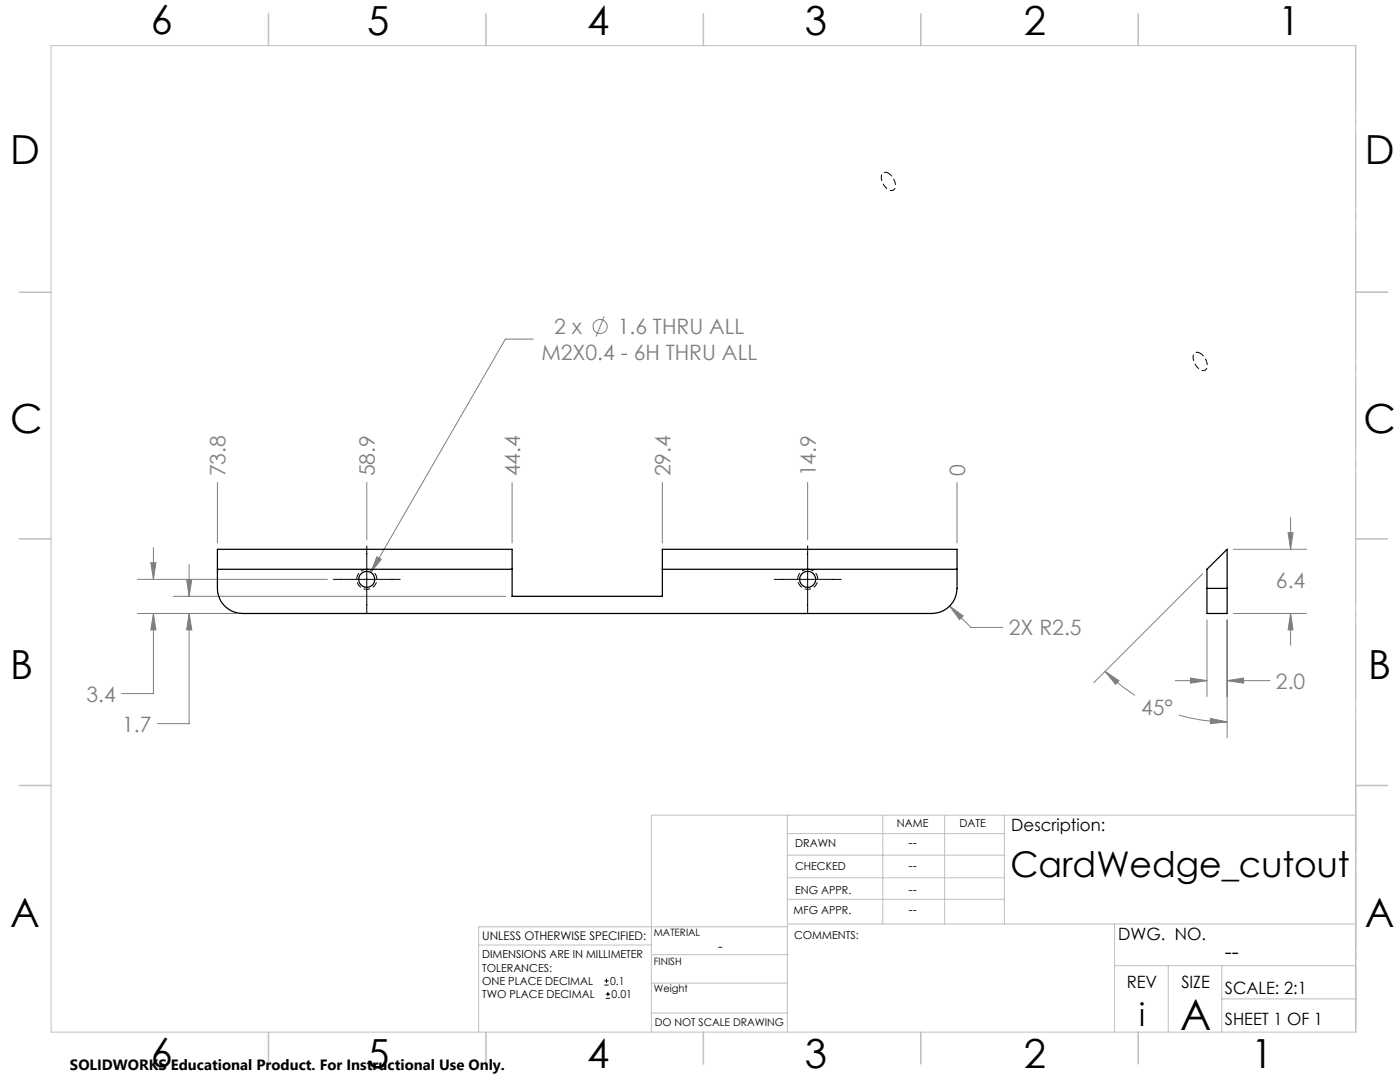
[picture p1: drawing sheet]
<svg xmlns="http://www.w3.org/2000/svg" width="279mm" height="216mm" viewBox="0 0 279 216" stroke-linecap="round" stroke-linejoin="round" font-family="sans-serif">
<g fill="none" stroke="#808080" stroke-width=".2">
<path d="M106.4 67.7h-5.5l-26.9 46.5M120.6 63.1l-1.6 4.1M43.4 96.3v12M73.2 96.3v11.4M102.2 96.3v12M132.2 96.3v12M161.2 96.3v11.4M191 96.3v12M27.4 115.6h37.9M30.1 112.3h1l-.5 3.3zM30.6 109.3v6.3M34.6 119h66.3"/>
<path d="M37.3 115.7h1l-.6 3.3zM37.7 112.6v6.4M75.2 111.1l.9 .5-2.1 2.6zM240 114.5l-21.7 21.7M246.2 109.6h14.5M257.1 106.3h1l-.5 3.3zM257.6 103.3v6.3M27.4 122.4h19.7M30.6 122.4l.5 3.3h-1zM30.6 122.4v16h-6.3M37.7 122.4l.6 3.3h-1zM37.7 122.4v22h-6.3"/>
<path d="M189.5 120.9l2.7 2-.7 .7zM189.5 120.9l4.3 4.3h6.3M220.5 133.9l2.8 1.9-.7 .8zM220.5 133.9a35.8 35.8 0 0 0 6 4.8M234.5 135.8h6.4M237.6 135.3l3.3 .5-3.3 .5zM240.9 123.7v15.3M244.9 135.8l3.3-.5v1zM244.9 123.7v23.5M244.9 135.8h8.6M246.2 122.4h14.5M257.6 122.4l.5 3.3h-1z"/>
<path d="M257.6 122.4v6.4M235.3 142.7a31.9 31.9 0 0 0 9.6 1.3M241.6 143.4l3.3 .6-3.4 .4z"/>
<circle cx="119.8" cy="65.2" r="1.41"/>
</g>
<path d="M66.5 115.6h13.4M73.2 108.9v13.4M154.5 115.6h13.4M161.2 108.9v13.4M120.6 196.6h.9M120.6 195.7h.9M120.9 199.2h.8M120.9 198.4h.8M121 195.3v.8M121.3 197.9v.9" fill="none" stroke="#000" stroke-width=".2"/>
<path d="M177.3 34.6a2.54 2.54 0 0 1 1.1 3.2 1.54 1.54 0 0 1-2-.9 1.78 1.78 0 0 1 0-2.5h.5l.4 .2M239.5 70.5a2.54 2.54 0 0 1 1.1 3.3 1.54 1.54 0 0 1-2-1 1.78 1.78 0 0 1 0-2.5h.5l.4 .2" fill="none" stroke="#000" stroke-width=".2" stroke-dasharray="1.3 .6" stroke-dashoffset=".4" stroke-linecap="butt"/>
<path d="M73.2 113.6a2 2 0 0 1 1.8 2.9 2 2 0 0 1-3.5 .2 2 2 0 0 1 1.5-3.1h.2M161.2 113.6a2 2 0 0 1 1.8 2.9 2 2 0 0 1-3.5 .2 2 2 0 0 1 1.5-3.1h.2" fill="none" stroke="#000" stroke-width=".2" stroke-dasharray="1.3 .6" stroke-dashoffset=".1" stroke-linecap="butt"/>
<path d="M270.6 9.1v49.2M270.6 58.3v49.2M270.6 107.5v49.2M270.6 156.7v49.2" fill="none" stroke="#c0c0c0" stroke-width=".2" stroke-dasharray="15.2 1.3 1.3 1.3" stroke-dashoffset="2.1"/>
<g fill="none" stroke="#c0c0c0" stroke-width=".2">
<path d="M10.2 9.1h260.3v196.9h-260.3zM270.5 58.3h6.4M270.5 156.7h6.4M157.1 162.7v43.3M157.1 175.2h43.3M157.1 170.6h43.3M157.1 166.3h43.3M157.1 179.5h43.3M176.2 162.7v21.7M188.5 162.7v21.7M200.4 162.7v21.7M270.6 162.7h-140.6v43.3"/>
<path d="M95.5 188.6h34.5M130 196.2h27.1M130 190.5h27.3M157.1 184.4h113.4M157.2 184.9h-61.7v21.1M222.4 184.4v21.6M222.4 192.7h48.1M233.2 192.7v13.3M243.8 199.3h26.7M243.8 192.7v13.3M130 202.1h27.1"/>
</g>
<g fill="none" stroke="#c0c0c0" stroke-width=".3">
<path d="M53.6 2.8v6.3M97 2.8v6.3M140.4 2.8v6.3M183.8 2.8v6.3M227.2 2.8v6.3M3.8 58.3h6.4M270.5 58.3h6.4M3.8 107.5h6.4M270.5 107.5h6.4M3.8 156.7h6.4M270.5 156.7h6.4M53.6 206v6.3"/>
<path d="M97 206v6.3M140.4 206v6.3M183.8 206v6.3M227.2 206v6.3"/>
</g>
<path d="M75.2 111.1l-1.2 3.1 2.1-2.6zM37.7 122.4l.6 3.3h-1zM37.3 115.7h1l-.6 3.3zM30.1 112.3h1l-.5 3.3zM30.6 122.4l.5 3.3h-1zM189.5 120.9l2 2.7 .7-.7zM257.1 106.3h1l-.5 3.3zM257.6 122.4l.5 3.3h-1zM244.9 135.8l3.3-.5v1zM237.6 135.3l3.3 .5-3.3 .5zM220.5 133.9l2.8 1.9-.7 .8zM241.6 143.4l3.3 .6-3.4 .4z" fill="#808080"/>
<g fill="none" stroke="#000" stroke-width=".25">
<path d="M43.4 109.6h58.8v9.4h30v-9.4h58.8v7.8a5 5 0 0 1-5 5h-137.6a5 5 0 0 1-5-5zM43.4 113.6h58.8M132.2 113.6h58.8M240.9 117.4v5h4v-5M240.9 117.4h4M240.9 117.4v-3.8l4-4v7.8"/>
<circle cx="73.2" cy="115.6" r="1.59"/>
<circle cx="161.2" cy="115.6" r="1.59"/>
</g>
<text font-size="8.5" x="235.5" y="205.4">A</text>
<g font-size="8">
<text x="30.1" y="6.8">6</text>
<text x="73.3" y="6.9">5</text>
<text x="117.2" y="6.9">4</text>
<text x="160.6" y="6.9">3</text>
<text x="204.3" y="6.9">2</text>
<text x="255.1" y="6.9">1</text>
<text x="2.1" y="32.7">D</text>
<text x="272.4" y="32.7">D</text>
<text x="2.1" y="86.5">C</text>
<text x="272.1" y="86.5">C</text>
<text x="2.1" y="135.6">B</text>
<text x="273.1" y="135.6">B</text>
<text x="2.1" y="185">A</text>
<text x="272.4" y="185">A</text>
<text x="30.1" y="213">6</text>
<text x="73.3" y="213.1">5</text>
<text x="117.2" y="213.1">4</text>
<text x="160.6" y="213.1">3</text>
<text x="204.3" y="213.1">2</text>
<text x="249.7" y="213.1">1</text>
</g>
<text font-size="7.1" x="201.6" y="174.9">CardWedge_cutout</text>
<text font-size="6.3" x="227.3" y="204.6">i</text>
<g font-size="4.2" fill="#808080">
<text x="108" y="71.8">M2X0.4 - 6H THRU ALL</text>
<text x="110.6" y="66.7">2 x</text>
<text x="123.3" y="66.7">1.6 THRU ALL</text>
<text x="45" y="95.1" transform="rotate(-90 45 95.1)">73.8</text>
<text x="74.8" y="95.1" transform="rotate(-90 74.8 95.1)">58.9</text>
<text x="103.8" y="95.1" transform="rotate(-90 103.8 95.1)">44.4</text>
<text x="133.8" y="95.1" transform="rotate(-90 133.8 95.1)">29.4</text>
<text x="162.8" y="95.1" transform="rotate(-90 162.8 95.1)">14.9</text>
<text x="192.6" y="95.1" transform="rotate(-90 192.6 95.1)">0</text>
<text x="254.6" y="117.4">6.4</text>
<text x="201.3" y="126.8">2X R2.5</text>
<text x="254.6" y="137.4">2.0</text>
<text x="17.2" y="140">3.4</text>
<text x="227.7" y="142.7">45°</text>
<text x="24.4" y="146">1.7</text>
</g>
<text font-size="4.2" x="244.4" y="191.4">--</text>
<g font-size="3.4">
<text x="201.8" y="165.9">Description:</text>
<text x="223.2" y="187.6">DWG. NO.</text>
<text x="224.9" y="197.2">REV</text>
<text x="235.8" y="197.2">SIZE</text>
<text x="244.4" y="198.4">SCALE: 2:1</text>
<text x="244.4" y="204.6">SHEET 1 OF 1</text>
</g>
<text font-size="3" x="14" y="213.5">SOLIDWORKS Educational Product. For Instructional Use Only.</text>
<text font-size="2.8" x="143.3" y="189.7">-</text>
<g font-size="2.5">
<text x="181.3" y="169">--</text>
<text x="181.3" y="173.5">--</text>
<text x="181.3" y="178.3">--</text>
<text x="181.3" y="182.3">--</text>
</g>
<text font-size="2.4" x="96.2" y="187.5">UNLESS OTHERWISE SPECIFIED:</text>
<g font-size="2.2">
<text x="179" y="165.1">NAME</text>
<text x="191.5" y="165.1">DATE</text>
<text x="158.7" y="169">DRAWN</text>
<text x="158.7" y="173.5">CHECKED</text>
<text x="158.7" y="178.3">ENG APPR.</text>
<text x="158.4" y="182.4">MFG APPR.</text>
<text x="96.2" y="191.2">DIMENSIONS ARE IN MILLIMETER</text>
<text x="158.5" y="187.4">COMMENTS:</text>
<text x="96.2" y="193.9">TOLERANCES:</text>
<text x="96.2" y="196.5">ONE PLACE DECIMAL</text>
<text x="121.8" y="196.5">0.1</text>
<text x="96.2" y="199.2">TWO PLACE DECIMAL</text>
<text x="122.1" y="199.2">0.01</text>
</g>
<text font-size="2.1" x="130.7" y="204.6">DO NOT SCALE DRAWING</text>
<g font-size="2">
<text x="130.5" y="186.8">MATERIAL</text>
<text x="130.5" y="192.5">FINISH</text>
<text x="130.5" y="198">Weight</text>
</g>
</svg>
